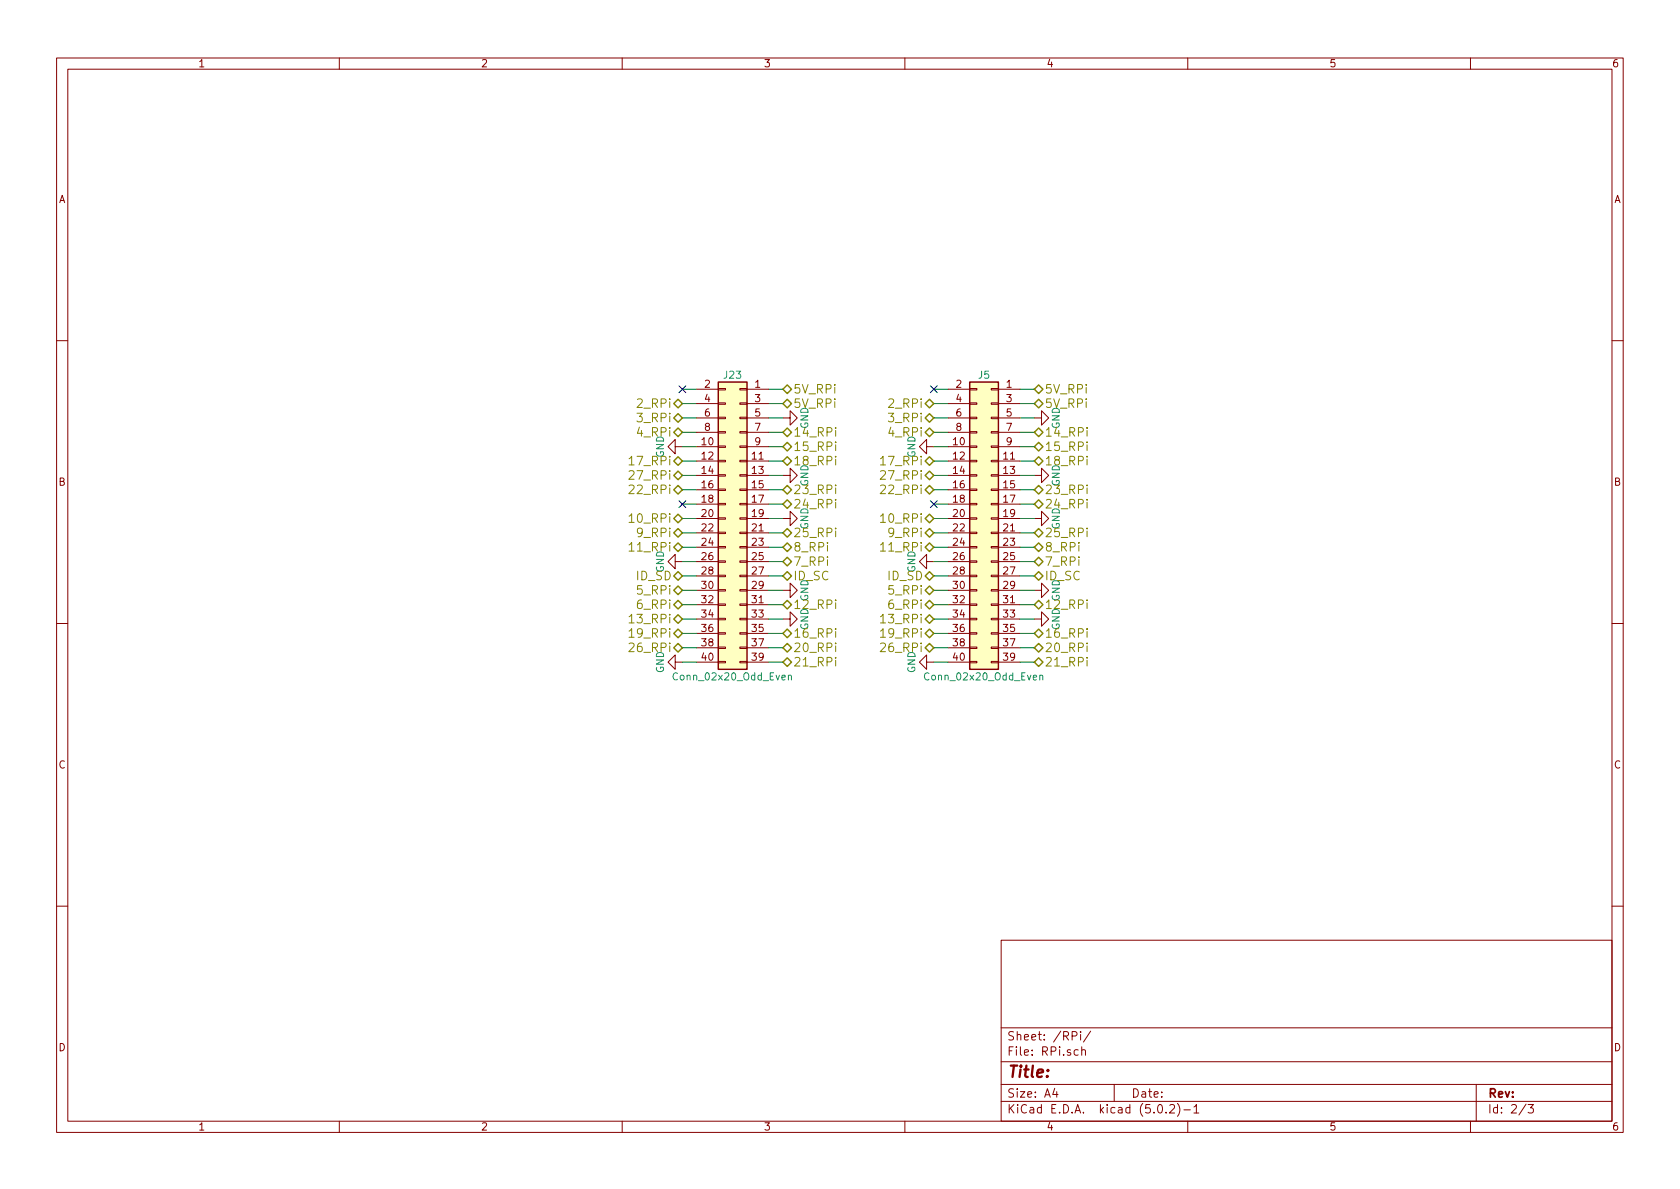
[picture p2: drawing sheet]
EESchema Schematic File Version 2
LIBS:power
LIBS:device
LIBS:switches
LIBS:relays
LIBS:motors
LIBS:transistors
LIBS:conn
LIBS:linear
LIBS:regul
LIBS:74xx
LIBS:cmos4000
LIBS:adc-dac
LIBS:memory
LIBS:xilinx
LIBS:microcontrollers
LIBS:dsp
LIBS:microchip
LIBS:analog_switches
LIBS:motorola
LIBS:texas
LIBS:intel
LIBS:audio
LIBS:interface
LIBS:digital-audio
LIBS:philips
LIBS:display
LIBS:cypress
LIBS:siliconi
LIBS:opto
LIBS:atmel
LIBS:contrib
LIBS:valves
LIBS:RPi Interface-cache
EELAYER 25 0
EELAYER END
$Descr A4 11693 8268
encoding utf-8
Sheet 2 3
Title ""
Date ""
Rev ""
Comp ""
Comment1 ""
Comment2 ""
Comment3 ""
Comment4 ""
$EndDescr
$Comp
L GND #PWR01
U 1 1
P 5450 2900
F 0 "#PWR01" H 5450 2650 50  0001 C CNN
F 1 "GND" H 5450 2750 50  0000 C CNN
F 2 "" H 5450 2900 50  0001 C CNN
F 3 "" H 5450 2900 50  0001 C CNN
	1    5450 2900
	0    -1   -1   0   
$EndComp
$Comp
L GND #PWR02
U 1 1
P 5450 3300
F 0 "#PWR02" H 5450 3050 50  0001 C CNN
F 1 "GND" H 5450 3150 50  0000 C CNN
F 2 "" H 5450 3300 50  0001 C CNN
F 3 "" H 5450 3300 50  0001 C CNN
	1    5450 3300
	0    -1   -1   0   
$EndComp
$Comp
L GND #PWR03
U 1 1
P 5450 3600
F 0 "#PWR03" H 5450 3350 50  0001 C CNN
F 1 "GND" H 5450 3450 50  0000 C CNN
F 2 "" H 5450 3600 50  0001 C CNN
F 3 "" H 5450 3600 50  0001 C CNN
	1    5450 3600
	0    -1   -1   0   
$EndComp
$Comp
L GND #PWR04
U 1 1
P 4750 3900
F 0 "#PWR04" H 4750 3650 50  0001 C CNN
F 1 "GND" H 4750 3750 50  0000 C CNN
F 2 "" H 4750 3900 50  0001 C CNN
F 3 "" H 4750 3900 50  0001 C CNN
	1    4750 3900
	0    1    1    0   
$EndComp
$Comp
L GND #PWR05
U 1 1
P 4750 3100
F 0 "#PWR05" H 4750 2850 50  0001 C CNN
F 1 "GND" H 4750 2950 50  0000 C CNN
F 2 "" H 4750 3100 50  0001 C CNN
F 3 "" H 4750 3100 50  0001 C CNN
	1    4750 3100
	0    1    1    0   
$EndComp
Text HLabel 5450 2700 2    60   BiDi ~ 0
5V_RPi
Text HLabel 5450 2800 2    60   BiDi ~ 0
5V_RPi
Text HLabel 4750 2800 0    60   BiDi ~ 0
2_RPi
Text HLabel 4750 2900 0    60   BiDi ~ 0
3_RPi
Text HLabel 4750 3000 0    60   BiDi ~ 0
4_RPi
Text HLabel 4750 3200 0    60   BiDi ~ 0
17_RPi
Text HLabel 4750 3300 0    60   BiDi ~ 0
27_RPi
Text HLabel 4750 3400 0    60   BiDi ~ 0
22_RPi
Text HLabel 4750 3600 0    60   BiDi ~ 0
10_RPi
Text HLabel 4750 3700 0    60   BiDi ~ 0
9_RPi
Text HLabel 4750 3800 0    60   BiDi ~ 0
11_RPi
Text HLabel 5450 3000 2    60   BiDi ~ 0
14_RPi
Text HLabel 5450 3100 2    60   BiDi ~ 0
15_RPi
Text HLabel 5450 3200 2    60   BiDi ~ 0
18_RPi
Text HLabel 5450 3400 2    60   BiDi ~ 0
23_RPi
Text HLabel 5450 3500 2    60   BiDi ~ 0
24_RPi
Text HLabel 5450 3700 2    60   BiDi ~ 0
25_RPi
Text HLabel 5450 3800 2    60   BiDi ~ 0
8_RPi
Text HLabel 5450 3900 2    60   BiDi ~ 0
7_RPi
Wire Wire Line
	4850 2700 4750 2700
Wire Wire Line
	4750 2800 4850 2800
Wire Wire Line
	4850 2900 4750 2900
Wire Wire Line
	4750 3000 4850 3000
Wire Wire Line
	4850 3100 4750 3100
Wire Wire Line
	4750 3200 4850 3200
Wire Wire Line
	4850 3300 4750 3300
Wire Wire Line
	4750 3400 4850 3400
Wire Wire Line
	4850 3500 4750 3500
Wire Wire Line
	4750 3600 4850 3600
Wire Wire Line
	4850 3700 4750 3700
Wire Wire Line
	4750 3800 4850 3800
Wire Wire Line
	4850 3900 4750 3900
Wire Wire Line
	5350 3900 5450 3900
Wire Wire Line
	5450 3800 5350 3800
Wire Wire Line
	5350 3700 5450 3700
Wire Wire Line
	5450 3600 5350 3600
Wire Wire Line
	5350 3500 5450 3500
Wire Wire Line
	5450 3400 5350 3400
Wire Wire Line
	5350 3300 5450 3300
Wire Wire Line
	5450 3200 5350 3200
Wire Wire Line
	5350 3100 5450 3100
Wire Wire Line
	5450 3000 5350 3000
Wire Wire Line
	5350 2900 5450 2900
Wire Wire Line
	5450 2800 5350 2800
Wire Wire Line
	5350 2700 5450 2700
$Comp
L Conn_02x20_Odd_Even J23
U 1 1
P 5150 3600
F 0 "J23" H 5200 4600 50  0000 C CNN
F 1 "Conn_02x20_Odd_Even" H 5200 2500 50  0000 C CNN
F 2 "Pin_Headers:Pin_Header_Straight_2x20_Pitch2.54mm" H 5150 3600 50  0001 C CNN
F 3 "" H 5150 3600 50  0001 C CNN
	1    5150 3600
	-1   0    0    -1  
$EndComp
$Comp
L GND #PWR06
U 1 1
P 5450 4100
F 0 "#PWR06" H 5450 3850 50  0001 C CNN
F 1 "GND" H 5450 3950 50  0000 C CNN
F 2 "" H 5450 4100 50  0001 C CNN
F 3 "" H 5450 4100 50  0001 C CNN
	1    5450 4100
	0    -1   -1   0   
$EndComp
$Comp
L GND #PWR07
U 1 1
P 5450 4300
F 0 "#PWR07" H 5450 4050 50  0001 C CNN
F 1 "GND" H 5450 4150 50  0000 C CNN
F 2 "" H 5450 4300 50  0001 C CNN
F 3 "" H 5450 4300 50  0001 C CNN
	1    5450 4300
	0    -1   -1   0   
$EndComp
$Comp
L GND #PWR08
U 1 1
P 4750 4600
F 0 "#PWR08" H 4750 4350 50  0001 C CNN
F 1 "GND" H 4750 4450 50  0000 C CNN
F 2 "" H 4750 4600 50  0001 C CNN
F 3 "" H 4750 4600 50  0001 C CNN
	1    4750 4600
	0    1    1    0   
$EndComp
Text HLabel 4750 4000 0    60   BiDi ~ 0
ID_SD
Text HLabel 5450 4000 2    60   BiDi ~ 0
ID_SC
Text HLabel 4750 4100 0    60   BiDi ~ 0
5_RPi
Text HLabel 4750 4200 0    60   BiDi ~ 0
6_RPi
Text HLabel 4750 4300 0    60   BiDi ~ 0
13_RPi
Text HLabel 4750 4400 0    60   BiDi ~ 0
19_RPi
Text HLabel 4750 4500 0    60   BiDi ~ 0
26_RPi
Text HLabel 5450 4600 2    60   BiDi ~ 0
21_RPi
Text HLabel 5450 4500 2    60   BiDi ~ 0
20_RPi
Text HLabel 5450 4400 2    60   BiDi ~ 0
16_RPi
Text HLabel 5450 4200 2    60   BiDi ~ 0
12_RPi
Wire Wire Line
	4850 4000 4750 4000
Wire Wire Line
	4750 4100 4850 4100
Wire Wire Line
	4850 4200 4750 4200
Wire Wire Line
	4750 4300 4850 4300
Wire Wire Line
	4850 4400 4750 4400
Wire Wire Line
	4750 4500 4850 4500
Wire Wire Line
	4850 4600 4750 4600
Wire Wire Line
	5450 4000 5350 4000
Wire Wire Line
	5450 4100 5350 4100
Wire Wire Line
	5350 4200 5450 4200
Wire Wire Line
	5450 4300 5350 4300
Wire Wire Line
	5350 4400 5450 4400
Wire Wire Line
	5450 4500 5350 4500
Wire Wire Line
	5350 4600 5450 4600
NoConn ~ 4750 2700
NoConn ~ 4750 3500
$Comp
L GND #PWR09
U 1 1
P 7200 2900
F 0 "#PWR09" H 7200 2650 50  0001 C CNN
F 1 "GND" H 7200 2750 50  0000 C CNN
F 2 "" H 7200 2900 50  0001 C CNN
F 3 "" H 7200 2900 50  0001 C CNN
	1    7200 2900
	0    -1   -1   0   
$EndComp
$Comp
L GND #PWR010
U 1 1
P 7200 3300
F 0 "#PWR010" H 7200 3050 50  0001 C CNN
F 1 "GND" H 7200 3150 50  0000 C CNN
F 2 "" H 7200 3300 50  0001 C CNN
F 3 "" H 7200 3300 50  0001 C CNN
	1    7200 3300
	0    -1   -1   0   
$EndComp
$Comp
L GND #PWR011
U 1 1
P 7200 3600
F 0 "#PWR011" H 7200 3350 50  0001 C CNN
F 1 "GND" H 7200 3450 50  0000 C CNN
F 2 "" H 7200 3600 50  0001 C CNN
F 3 "" H 7200 3600 50  0001 C CNN
	1    7200 3600
	0    -1   -1   0   
$EndComp
$Comp
L GND #PWR012
U 1 1
P 6500 3900
F 0 "#PWR012" H 6500 3650 50  0001 C CNN
F 1 "GND" H 6500 3750 50  0000 C CNN
F 2 "" H 6500 3900 50  0001 C CNN
F 3 "" H 6500 3900 50  0001 C CNN
	1    6500 3900
	0    1    1    0   
$EndComp
$Comp
L GND #PWR013
U 1 1
P 6500 3100
F 0 "#PWR013" H 6500 2850 50  0001 C CNN
F 1 "GND" H 6500 2950 50  0000 C CNN
F 2 "" H 6500 3100 50  0001 C CNN
F 3 "" H 6500 3100 50  0001 C CNN
	1    6500 3100
	0    1    1    0   
$EndComp
Text HLabel 7200 2700 2    60   BiDi ~ 0
5V_RPi
Text HLabel 7200 2800 2    60   BiDi ~ 0
5V_RPi
Text HLabel 6500 2800 0    60   BiDi ~ 0
2_RPi
Text HLabel 6500 2900 0    60   BiDi ~ 0
3_RPi
Text HLabel 6500 3000 0    60   BiDi ~ 0
4_RPi
Text HLabel 6500 3200 0    60   BiDi ~ 0
17_RPi
Text HLabel 6500 3300 0    60   BiDi ~ 0
27_RPi
Text HLabel 6500 3400 0    60   BiDi ~ 0
22_RPi
Text HLabel 6500 3600 0    60   BiDi ~ 0
10_RPi
Text HLabel 6500 3700 0    60   BiDi ~ 0
9_RPi
Text HLabel 6500 3800 0    60   BiDi ~ 0
11_RPi
Text HLabel 7200 3000 2    60   BiDi ~ 0
14_RPi
Text HLabel 7200 3100 2    60   BiDi ~ 0
15_RPi
Text HLabel 7200 3200 2    60   BiDi ~ 0
18_RPi
Text HLabel 7200 3400 2    60   BiDi ~ 0
23_RPi
Text HLabel 7200 3500 2    60   BiDi ~ 0
24_RPi
Text HLabel 7200 3700 2    60   BiDi ~ 0
25_RPi
Text HLabel 7200 3800 2    60   BiDi ~ 0
8_RPi
Text HLabel 7200 3900 2    60   BiDi ~ 0
7_RPi
Wire Wire Line
	6600 2700 6500 2700
Wire Wire Line
	6500 2800 6600 2800
Wire Wire Line
	6600 2900 6500 2900
Wire Wire Line
	6500 3000 6600 3000
Wire Wire Line
	6600 3100 6500 3100
Wire Wire Line
	6500 3200 6600 3200
Wire Wire Line
	6600 3300 6500 3300
Wire Wire Line
	6500 3400 6600 3400
Wire Wire Line
	6600 3500 6500 3500
Wire Wire Line
	6500 3600 6600 3600
Wire Wire Line
	6600 3700 6500 3700
Wire Wire Line
	6500 3800 6600 3800
Wire Wire Line
	6600 3900 6500 3900
Wire Wire Line
	7100 3900 7200 3900
Wire Wire Line
	7200 3800 7100 3800
Wire Wire Line
	7100 3700 7200 3700
Wire Wire Line
	7200 3600 7100 3600
Wire Wire Line
	7100 3500 7200 3500
Wire Wire Line
	7200 3400 7100 3400
Wire Wire Line
	7100 3300 7200 3300
Wire Wire Line
	7200 3200 7100 3200
Wire Wire Line
	7100 3100 7200 3100
Wire Wire Line
	7200 3000 7100 3000
Wire Wire Line
	7100 2900 7200 2900
Wire Wire Line
	7200 2800 7100 2800
Wire Wire Line
	7100 2700 7200 2700
$Comp
L Conn_02x20_Odd_Even J5
U 1 1
P 6900 3600
F 0 "J5" H 6950 4600 50  0000 C CNN
F 1 "Conn_02x20_Odd_Even" H 6950 2500 50  0000 C CNN
F 2 "Pin_Headers:Pin_Header_Straight_2x20_Pitch2.54mm" H 6900 3600 50  0001 C CNN
F 3 "" H 6900 3600 50  0001 C CNN
	1    6900 3600
	-1   0    0    -1  
$EndComp
$Comp
L GND #PWR014
U 1 1
P 7200 4100
F 0 "#PWR014" H 7200 3850 50  0001 C CNN
F 1 "GND" H 7200 3950 50  0000 C CNN
F 2 "" H 7200 4100 50  0001 C CNN
F 3 "" H 7200 4100 50  0001 C CNN
	1    7200 4100
	0    -1   -1   0   
$EndComp
$Comp
L GND #PWR015
U 1 1
P 7200 4300
F 0 "#PWR015" H 7200 4050 50  0001 C CNN
F 1 "GND" H 7200 4150 50  0000 C CNN
F 2 "" H 7200 4300 50  0001 C CNN
F 3 "" H 7200 4300 50  0001 C CNN
	1    7200 4300
	0    -1   -1   0   
$EndComp
$Comp
L GND #PWR016
U 1 1
P 6500 4600
F 0 "#PWR016" H 6500 4350 50  0001 C CNN
F 1 "GND" H 6500 4450 50  0000 C CNN
F 2 "" H 6500 4600 50  0001 C CNN
F 3 "" H 6500 4600 50  0001 C CNN
	1    6500 4600
	0    1    1    0   
$EndComp
Text HLabel 6500 4000 0    60   BiDi ~ 0
ID_SD
Text HLabel 7200 4000 2    60   BiDi ~ 0
ID_SC
Text HLabel 6500 4100 0    60   BiDi ~ 0
5_RPi
Text HLabel 6500 4200 0    60   BiDi ~ 0
6_RPi
Text HLabel 6500 4300 0    60   BiDi ~ 0
13_RPi
Text HLabel 6500 4400 0    60   BiDi ~ 0
19_RPi
Text HLabel 6500 4500 0    60   BiDi ~ 0
26_RPi
Text HLabel 7200 4600 2    60   BiDi ~ 0
21_RPi
Text HLabel 7200 4500 2    60   BiDi ~ 0
20_RPi
Text HLabel 7200 4400 2    60   BiDi ~ 0
16_RPi
Text HLabel 7200 4200 2    60   BiDi ~ 0
12_RPi
Wire Wire Line
	6600 4000 6500 4000
Wire Wire Line
	6500 4100 6600 4100
Wire Wire Line
	6600 4200 6500 4200
Wire Wire Line
	6500 4300 6600 4300
Wire Wire Line
	6600 4400 6500 4400
Wire Wire Line
	6500 4500 6600 4500
Wire Wire Line
	6600 4600 6500 4600
Wire Wire Line
	7200 4000 7100 4000
Wire Wire Line
	7200 4100 7100 4100
Wire Wire Line
	7100 4200 7200 4200
Wire Wire Line
	7200 4300 7100 4300
Wire Wire Line
	7100 4400 7200 4400
Wire Wire Line
	7200 4500 7100 4500
Wire Wire Line
	7100 4600 7200 4600
NoConn ~ 6500 2700
NoConn ~ 6500 3500
$EndSCHEMATC
